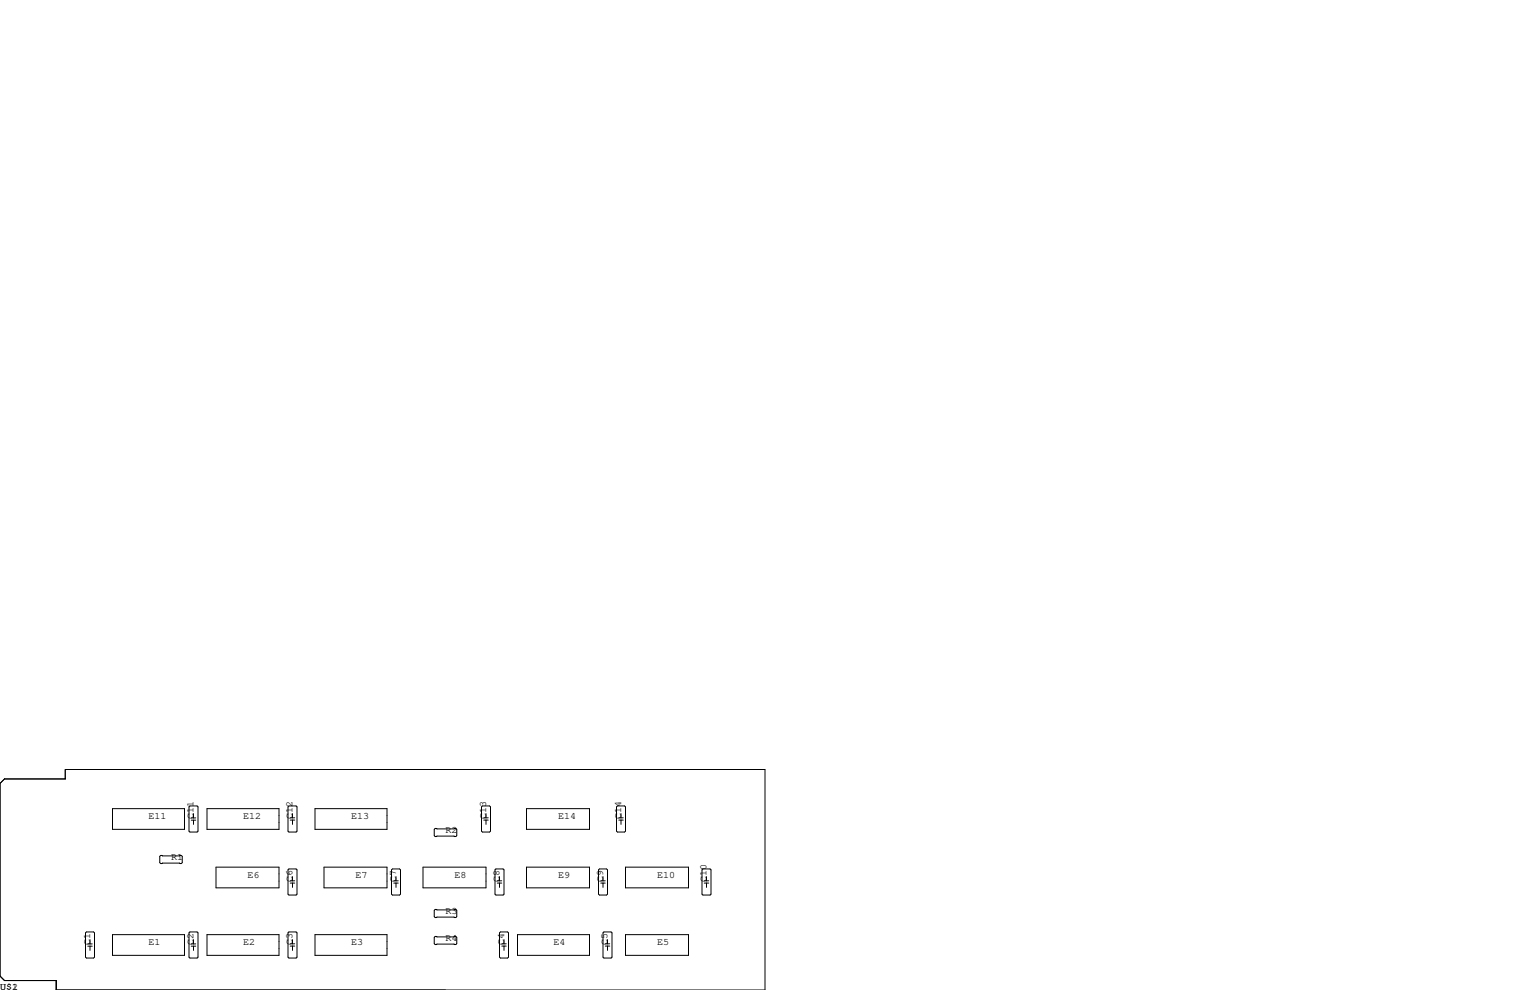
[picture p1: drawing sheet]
<svg xmlns="http://www.w3.org/2000/svg" width="432mm" height="279mm" viewBox="0 0 432 279" stroke-linecap="round" stroke-linejoin="round" font-family="sans-serif">
<g fill="none" stroke="#000" stroke-width=".28">
<path d="M0 221.1l1.3-1.3h17.1v-2.6h197.5v62.2h-200v-2.7h-14.6l-1.3-1.2zM31.8 228.2h20.3v5.9h-20.3zM53.6 227.5h2l.3 .2v6.9l-.3 .2h-2l-.3-.2v-6.9zM54 230.8h1.2M54 231.5h1.2M54.6 229.6v1.2M54.6 231.5v1.2M58.4 228.2h20.3v5.9h-20.3zM81.5 227.5h2.1l.2 .2v6.9l-.2 .2h-2.1l-.2-.2v-6.9zM81.9 231.4h1.3M81.9 230.8h1.3M82.6 229.6v1.2"/>
<path d="M82.6 231.4v1.3M88.9 228.2h20.3v5.9h-20.3zM122.8 233.8h5.9l.2 .3v1.7l-.2 .3h-5.9l-.2-.3v-1.7zM136.1 227.5h2.1l.2 .2v6.9l-.2 .2h-2.1l-.2-.2v-6.9zM136.5 231.4h1.3M136.5 230.8h1.3M137.2 229.6v1.2M137.2 231.4v1.3M148.6 228.2h17.8v5.9h-17.8zM174 227.7l.2-.2h2.1l.2 .2v6.9l-.2 .2h-2.1l-.2-.2zM174.6 231.4h1.3M174.6 230.8h1.3"/>
<path d="M175.3 229.6v1.2M175.3 231.4v1.3M45.3 241.4h5.9l.2 .3v1.8l-.2 .2h-5.9l-.2-.2v-1.8zM61 244.7h17.7v5.9h-17.7zM81.3 245.5l.2-.3h2.1l.2 .3v6.8l-.2 .3h-2.1l-.2-.3zM81.9 249.2h1.3M81.9 248.6h1.3M82.6 247.4v1.2M82.6 249.2v1.2M91.4 244.7h17.8v5.9h-17.8zM110.5 245.5l.2-.3h2.1l.2 .3v6.8l-.2 .3h-2.1l-.2-.3zM111.1 249.2h1.3"/>
<path d="M111.1 248.6h1.3M111.8 247.4v1.2M111.8 249.2v1.2M119.4 244.7h17.8v5.9h-17.8zM122.6 256.9l.2-.2h5.9l.2 .2v1.8l-.2 .3h-5.9l-.2-.3zM139.7 245.5l.3-.3h2l.2 .3v6.8l-.2 .3h-2l-.3-.3zM140.3 249.2h1.3M140.3 248.6h1.3M141 247.4v1.2M141 249.2v1.2M148.6 244.7h17.8v5.9h-17.8zM168.9 245.5l.3-.3h2l.3 .3v6.8l-.3 .3h-2l-.3-.3z"/>
<path d="M169.5 249.2h1.3M169.5 248.6h1.3M170.2 247.4v1.2M170.2 249.2v1.2M176.5 244.7h17.8v5.9h-17.8zM198.1 245.5l.3-.3h2l.3 .3v6.8l-.3 .3h-2l-.3-.3zM198.8 249.2h1.2M198.8 248.6h1.2M199.4 247.4v1.2M199.4 249.2v1.2M24.4 263h2l.3 .3v6.8l-.3 .3h-2l-.3-.3v-6.8zM24.8 266.4h1.2"/>
<path d="M24.8 267h1.2M25.4 265.2v1.2M25.4 267v1.2M31.8 263.8h20.3v5.8h-20.3zM53.3 263.3l.3-.3h2l.3 .3v6.8l-.3 .3h-2l-.3-.3zM54 266.4h1.2M54 267h1.2M54.6 265.2v1.2M54.6 267v1.2M58.4 263.8h20.3v5.8h-20.3zM81.3 263.3l.2-.3h2.1l.2 .3v6.8l-.2 .3h-2.1l-.2-.3zM81.9 267h1.3"/>
<path d="M81.9 266.4h1.3M82.6 265.2v1.2M82.6 267v1.2M88.9 263.8h20.3v5.8h-20.3zM122.6 264.5l.2-.2h5.9l.2 .2v1.8l-.2 .3h-5.9l-.2-.3zM141 263.3l.2-.3h2.1l.2 .3v6.8l-.2 .3h-2.1l-.2-.3zM141.6 267h1.3M141.6 266.4h1.3M142.2 265.2v1.2M142.2 267v1.2M146.1 263.8h20.3v5.8h-20.3zM170.2 263.3l.2-.3h2.1l.2 .3v6.8l-.2 .3h-2.1l-.2-.3z"/>
<path d="M170.8 267h1.3M170.8 266.4h1.3M171.5 265.2v1.2M171.5 267v1.2M176.5 263.8h17.8v5.8h-17.8z"/>
</g>
<g font-size="2.8">
<text x="41.9" y="231.1">E11</text>
<text x="54.6" y="231.1" transform="rotate(-90 54.6 231.1)">C11</text>
<text x="68.6" y="231.1">E12</text>
<text x="82.5" y="231.1" transform="rotate(-90 82.5 231.1)">C12</text>
<text x="99.1" y="231.1">E13</text>
<text x="137.2" y="231.1" transform="rotate(-90 137.2 231.1)">C13</text>
<text x="157.5" y="231.1">E14</text>
<text x="175.3" y="231.1" transform="rotate(-90 175.3 231.1)">C14</text>
<text x="125.7" y="234.9">R2</text>
<text x="48.3" y="242.6">R1</text>
<text x="69.8" y="247.6">E6</text>
<text x="82.5" y="248.9" transform="rotate(-90 82.5 248.9)">C6</text>
<text x="100.3" y="247.6">E7</text>
<text x="111.8" y="248.9" transform="rotate(-90 111.8 248.9)">C7</text>
<text x="128.3" y="247.6">E8</text>
<text x="141" y="248.9" transform="rotate(-90 141 248.9)">C8</text>
<text x="157.5" y="247.6">E9</text>
<text x="170.2" y="248.9" transform="rotate(-90 170.2 248.9)">C9</text>
<text x="185.4" y="247.6">E10</text>
<text x="199.4" y="248.9" transform="rotate(-90 199.4 248.9)">C10</text>
<text x="125.7" y="257.8">R3</text>
<text x="25.4" y="266.7" transform="rotate(-90 25.4 266.7)">C1</text>
<text x="41.9" y="266.7">E1</text>
<text x="54.6" y="266.7" transform="rotate(-90 54.6 266.7)">C2</text>
<text x="68.6" y="266.7">E2</text>
<text x="82.5" y="266.7" transform="rotate(-90 82.5 266.7)">C3</text>
<text x="99.1" y="266.7">E3</text>
<text x="125.7" y="265.4">R4</text>
<text x="142.2" y="266.7" transform="rotate(-90 142.2 266.7)">C4</text>
<text x="156.2" y="266.7">E4</text>
<text x="171.4" y="266.7" transform="rotate(-90 171.4 266.7)">C5</text>
<text x="185.4" y="266.7">E5</text>
<text x="0" y="279.4">U$1</text>
<text x="3.4" y="279.4">2</text>
</g>
</svg>
